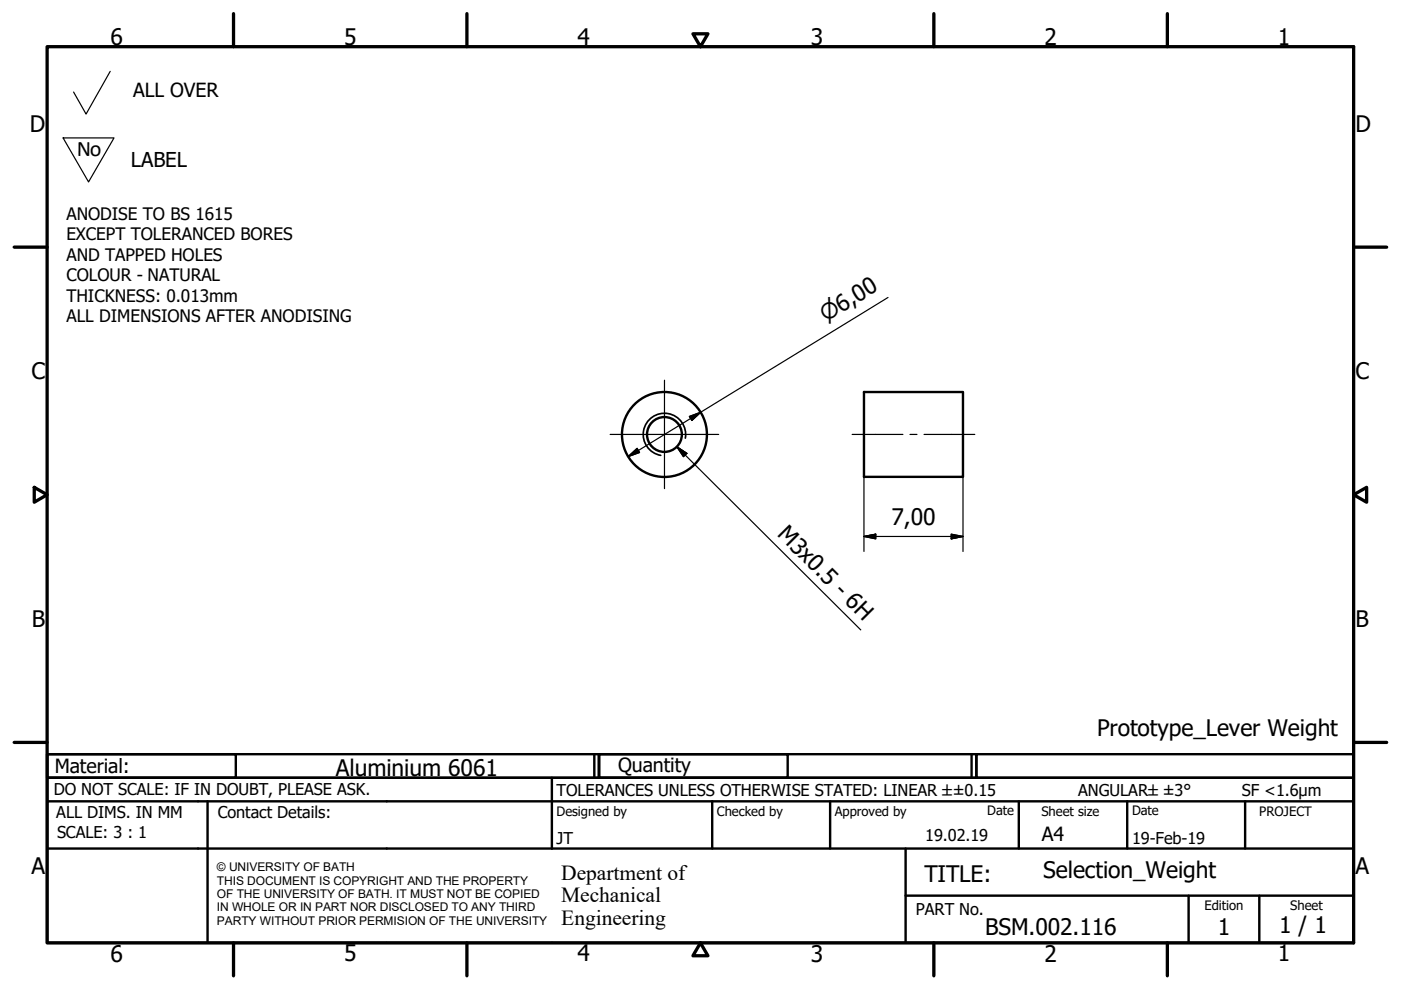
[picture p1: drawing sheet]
<svg xmlns="http://www.w3.org/2000/svg" width="297mm" height="210mm" viewBox="0 0 297 210" stroke-linecap="round" stroke-linejoin="round" font-family="sans-serif">
<!-- layer: Visible (ISO) -->
<g fill="none" stroke="#000" stroke-width=".51">
<path d="M183.2 83.1h21v18h-21z"/>
<circle cx="140.9" cy="92.1" r="9"/>
<circle cx="140.9" cy="92.1" r="3.7"/>
</g>
<!-- layer: Visible Narrow (ISO) -->
<path d="M145.3 92.9a4.5 4.5 0 0 0-3.6-5.2 4.5 4.5 0 0 0-5.3 3.6 4.5 4.5 0 0 0 3.7 5.3" fill="none" stroke="#000" stroke-width=".36"/>
<!-- layer: Border (ISO) -->
<g fill="none" stroke="#000" stroke-width=".7">
<path d="M10 9.9h277v190h-277zM49.5 2.9v7M99 2.9v7M146.9 7.2h3.2l-1.6 2.7zM198 2.9v7M247.5 2.9v7M3 52.4h7M287 52.4h7M7.3 103.3l2.7 1.6-2.7 1.6zM287 104.9l2.8-1.6v3.2zM3 157.4h7M287 157.4h7"/>
<path d="M49.5 199.9v7M99 199.9v7M148.5 199.9l1.6 2.7h-3.2zM198 199.9v7M247.5 199.9v7"/>
</g>
<!-- layer: Title (ISO) -->
<g fill="none" stroke="#000" stroke-width=".51">
<path d="M10 159.9h40v5h-40zM10 159.9h117v5h-117zM126 159.9v5M127 159.9h40v5h-40zM127 159.9h80v5h-80zM206 159.9v5M207 159.9h80v5h-80zM10 169.9v-5h277v5M10 169.9h277v30h-277zM10 179.9h277M44 169.9v30M117 164.9v15"/>
<path d="M151 169.9v10M176 169.9v10M192 179.9v20M216 169.9v10M239 169.9v10M264 169.9v10M192 189.9h95M252 189.9v10M267 189.9v10"/>
</g>
<!-- layer: Sketch Geometry (ISO) -->
<path d="M23.4 15.1l-5.2 9.1-2.6-4.7M13.4 29.2h10.8l-5.4 9.4z" fill="none" stroke="#000" stroke-width=".25"/>
<!-- layer: Dimension (ISO) -->
<path d="M188.3 63.1l-55.1 33.7M133.2 96.8l1.9-1.7 .5 .8zM146.2 88.3l2.3-.9-1.8 1.7zM183.2 113.7l2.5-.4v1zM183.2 113.7h21M183.2 101.1v15.8M201.7 113.3l2.5 .4-2.5 .6zM204.2 101.1v15.8" fill="none" stroke="#000" stroke-width=".25"/>
<path d="M133.2 96.8l1.9-1.7zM133.2 96.8l1.9-1.7 .5 .8zM146.7 89.1l1.8-1.7zM146.2 88.3l2.3-.9-1.8 1.7zM183.2 113.7l2.5-.4zM183.2 113.7l2.5-.4v1zM201.7 114.3l2.5-.6zM201.7 113.3l2.5 .4-2.5 .6z" fill="#000" stroke="#000" stroke-width=".25"/>
<!-- layer: Symbol (ISO) -->
<path d="M143.5 94.7l2.1 1.4-.7 .7zM143.5 94.7l39 38.9" fill="none" stroke="#000" stroke-width=".25"/>
<path d="M143.5 94.7l2.1 1.4zM143.5 94.7l2.1 1.4-.7 .7z" fill="#000" stroke="#000" stroke-width=".25"/>
<!-- layer: Center Mark (ISO) -->
<path d="M129.4 92.1h23M140.9 80.6v23" fill="none" stroke="#000" stroke-width=".25"/>
<!-- layer: Centerline (ISO) -->
<path d="M180.7 92.1h10.7M192.9 92.1h1.5M195.9 92.1h10.8" fill="none" stroke="#000" stroke-width=".25"/>
<g font-size="4.8">
<text x="23.4" y="9.5">6</text>
<text x="72.9" y="9.5">5</text>
<text x="122.4" y="9.5">4</text>
<text x="171.9" y="9.5">3</text>
<text x="221.4" y="9.5">2</text>
<text x="270.9" y="9.5">1</text>
<text x="6.3" y="27.9">D</text>
<text x="287.4" y="27.9">D</text>
<text x="6.7" y="80.4">C</text>
<text x="287.4" y="80.4">C</text>
<text x="164.6" y="113.5" transform="rotate(45 164.6 113.5)">M3x0.5 - 6H</text>
<text x="189" y="111.4">7,00</text>
<text x="6.8" y="132.9">B</text>
<text x="287.4" y="132.9">B</text>
<text x="232.6" y="156.1">Prototype_Lever Weight</text>
<text x="71.2" y="164.6">Aluminium 6061</text>
<text x="6.7" y="185.4">A</text>
<text x="287.4" y="185.4">A</text>
<text x="196" y="187">TITLE:</text>
<text x="221.2" y="186.2">Selection_Weight</text>
<text x="271.2" y="197.9">1 / 1</text>
<text x="23.4" y="203.9">6</text>
<text x="72.9" y="203.8">5</text>
<text x="122.4" y="203.8">4</text>
<text x="171.9" y="203.9">3</text>
<text x="208.9" y="198.2">BSM.002.116</text>
<text x="221.4" y="203.9">2</text>
<text x="258.2" y="198.2">1</text>
<text x="270.9" y="203.8">1</text>
</g>
<text font-size="4.7" x="16.3" y="33">No</text>
<g font-size="4.6">
<text x="175.1" y="68.4" transform="rotate(-31 175.1 68.4)">⌀6,00</text>
<text x="119" y="186.5">Department of</text>
<text x="119" y="191.3">Mechanical</text>
<text x="119" y="196">Engineering</text>
</g>
<text font-size="4.3" x="27.7" y="35.5">LABEL</text>
<g font-size="4.1">
<text x="28.2" y="20.6">ALL OVER</text>
<text x="11.6" y="163.9">Material:</text>
<text x="131" y="163.7">Quantity</text>
<text x="220.9" y="178.4">A4</text>
</g>
<g font-size="3.6">
<text x="14.1" y="46.6">ANODISE TO BS 1615</text>
<text x="14.1" y="50.9">EXCEPT TOLERANCED BORES</text>
<text x="14.1" y="55.3">AND TAPPED HOLES</text>
<text x="14.1" y="59.6">COLOUR - NATURAL</text>
<text x="14.1" y="64">THICKNESS: 0.013mm</text>
<text x="14.1" y="68.4">ALL DIMENSIONS AFTER ANODISING</text>
</g>
<g font-size="3.5">
<text x="11.4" y="168.5">DO NOT SCALE: IF IN DOUBT, PLEASE ASK.</text>
<text x="11.9" y="173.5">ALL DIMS. IN MM</text>
<text x="46.2" y="173.5">Contact Details:</text>
<text x="118" y="168.8">TOLERANCES UNLESS OTHERWISE STATED: LINEAR ±±0.15</text>
<text x="228.6" y="168.8">ANGULAR±±3°</text>
<text x="263.3" y="168.8">SF &lt;1.6µm</text>
<text x="12.1" y="177.6">SCALE: 3 : 1</text>
<text x="118" y="178.9">JT</text>
<text x="196.2" y="178.3">19.02.19</text>
<text x="240" y="178.9">19-Feb-19</text>
<text x="194.2" y="194.1">PART No.</text>
</g>
<g font-size="2.8">
<text x="118" y="173">Designed by</text>
<text x="152" y="173">Checked by</text>
<text x="177" y="173">Approved by</text>
<text x="209.3" y="172.9">Date</text>
<text x="220.8" y="173">Sheet size</text>
<text x="240" y="172.9">Date</text>
<text x="267" y="172.9">PROJECT</text>
<text x="255.4" y="193">Edition</text>
<text x="273.6" y="193">Sheet</text>
</g>
<g font-size="2.5">
<text x="46" y="184.7">© UNIVERSITY OF BATH</text>
<text x="46" y="187.6">THIS DOCUMENT IS COPYRIGHT AND THE PROPERTY</text>
<text x="46" y="190.4">OF THE UNIVERSITY OF BATH. IT MUST NOT BE COPIED</text>
<text x="46" y="193.2">IN WHOLE OR IN PART NOR DISCLOSED TO ANY THIRD</text>
<text x="46" y="196.1">PARTY WITHOUT PRIOR PERMISION OF THE UNIVERSITY</text>
</g>
</svg>
